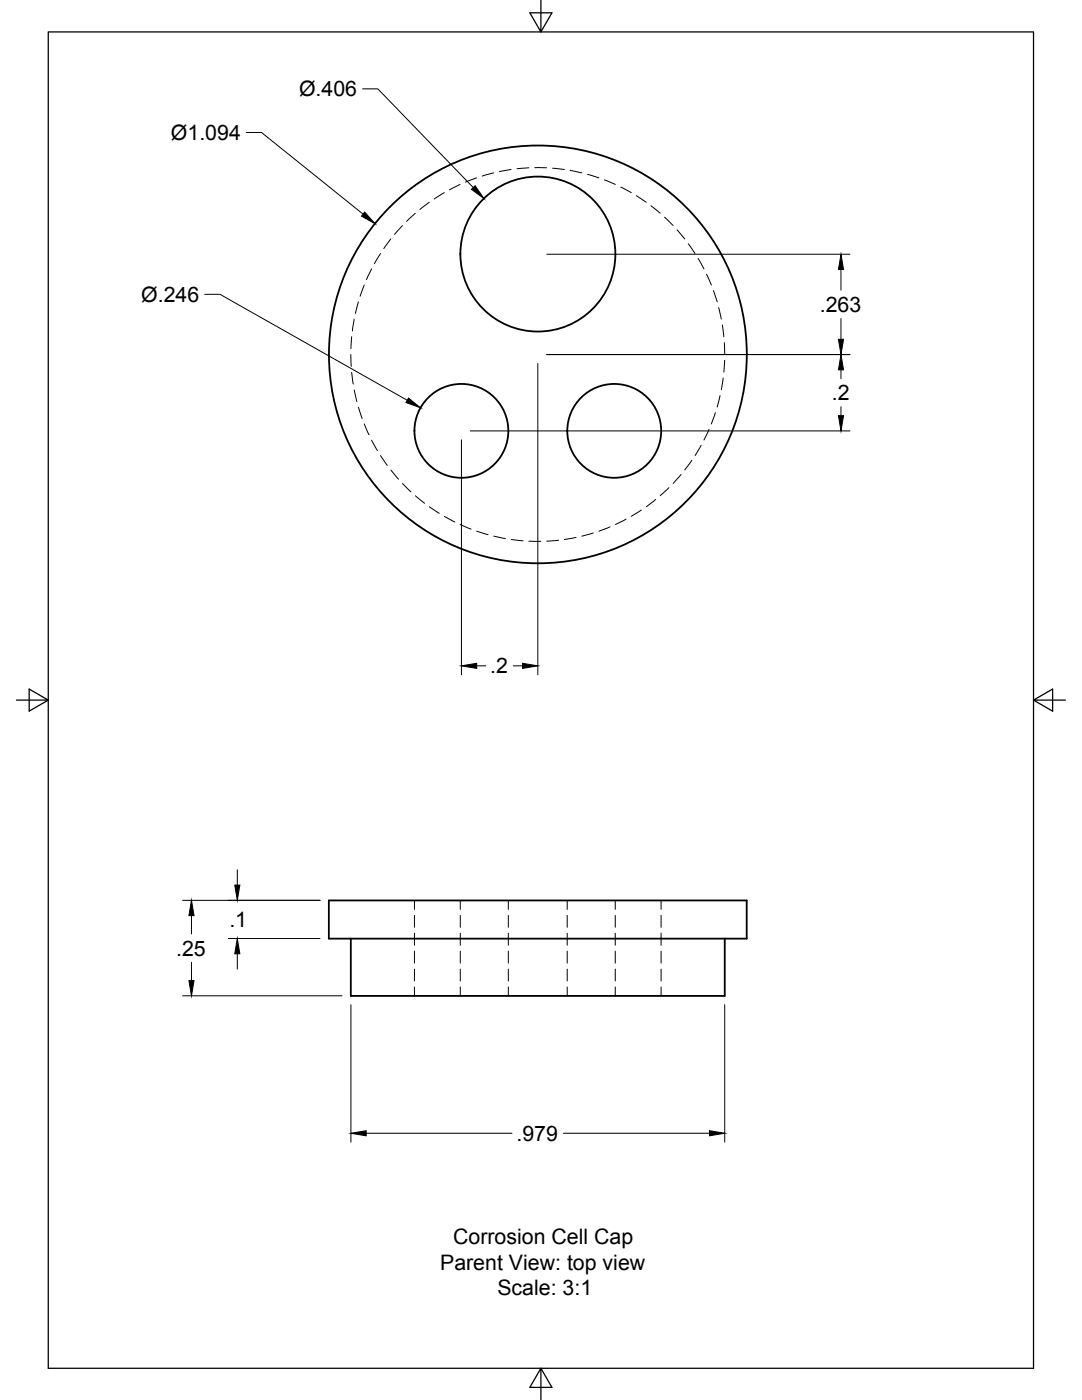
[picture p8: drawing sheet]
<svg xmlns="http://www.w3.org/2000/svg" width="216mm" height="279mm" viewBox="0 0 216 279" stroke-linecap="round" stroke-linejoin="round" font-family="sans-serif">
<!-- layer: Visible -->
<g fill="none" stroke="#000" stroke-width=".36">
<path d="M65.6 179.7h83.4v7.6h-83.4zM70 187.3v11.5h74.6v-11.5"/>
<circle cx="107.3" cy="50.7" r="15.5"/>
<circle cx="107.3" cy="70.7" r="41.7"/>
<circle cx="92.1" cy="86" r="9.4"/>
<circle cx="122.6" cy="86" r="9.4"/>
</g>
<!-- layer: Hidden -->
<g fill="none" stroke="#000" stroke-width=".2">
<path d="M88.6 38.4l-2 1.3M91.8 36.8l-2.1 1.1M95.1 35.5l-2.2 .8M98.5 34.5l-2.3 .6M102 33.8l-2.3 .4M105.5 33.5l-2.3 .2M106.7 33.5h2.4M110.3 33.6l2.3 .2M113.8 34l2.3 .5M117.2 34.8l2.3 .7M120.6 35.9l2.2 .9M123.9 37.3l2.1 1.1"/>
<path d="M127 39.1l1.9 1.3M72.7 56.9l-.8 2.2M74.1 53.7l-1 2.1M75.9 50.6l-1.2 2M78 47.7l-1.4 1.9M80.3 45l-1.6 1.8M82.9 42.6l-1.8 1.6M85.7 40.4l-1.9 1.4M129.9 41.1l1.8 1.4M132.6 43.3l1.7 1.7M135.1 45.9l1.5 1.8M137.3 48.6l1.4 2"/>
<path d="M139.3 51.6l1.2 2.1M141 54.7l.9 2.2M142.3 58l.8 2.2M70 70.8l.1 2.3M70.2 67.2l-.2 2.4M70.2 74.3l.3 2.3M70.7 63.7l-.4 2.3M70.7 77.8l.5 2.3M71.5 60.2l-.6 2.3M143.4 61.4l.5 2.3M143.7 79l-.6 2.2M144.1 64.9l.3 2.3"/>
<path d="M144.3 75.5l-.4 2.3M144.5 68.4l.1 2.3M144.6 71.9l-.2 2.4M71.5 81.3l.8 2.2M72.7 84.6l.9 2.2M74.1 87.9l1.2 2M75.9 90.9l1.4 2M78 93.8l1.5 1.8M80.3 96.5l1.7 1.6M82.9 99l1.8 1.4M130.8 99.7l-1.8 1.4M133.5 97.3l-1.8 1.6"/>
<path d="M135.9 94.7l-1.6 1.8M138 91.9l-1.4 1.9M139.9 88.9l-1.2 2M141.5 85.7l-1 2.1M142.7 82.4l-.8 2.2M85.7 101.2l2 1.2M88.7 103.1l2.1 1.1M91.8 104.7l2.2 .9M95.1 106l2.3 .7M98.5 107l2.3 .5M102 107.7l2.4 .2M105.5 108h2.4"/>
<path d="M111.5 107.8l-2.4 .2M115 107.3l-2.4 .4M118.4 106.4l-2.3 .6M121.7 105.1l-2.2 .9M124.9 103.6l-2.1 1.1M128 101.8l-2 1.2M82.7 179.7v1.8M91.8 179.7v1.8M101.4 179.7v1.8M113.2 179.7v1.8M122.8 179.7v1.8M131.9 179.7v1.8"/>
<path d="M82.7 182.7v2.4M82.7 186.2v2.4M82.7 189.8v2.4M82.7 193.4v2.4M82.7 197v1.8M91.8 182.7v2.4M91.8 186.2v2.4M91.8 189.8v2.4M91.8 193.4v2.4M91.8 197v1.8M101.4 182.7v2.4M101.4 186.2v2.4"/>
<path d="M101.4 189.8v2.4M101.4 193.4v2.4M101.4 197v1.8M113.2 182.7v2.4M113.2 186.2v2.4M113.2 189.8v2.4M113.2 193.4v2.4M113.2 197v1.8M122.8 182.7v2.4M122.8 186.2v2.4M122.8 189.8v2.4M122.8 193.4v2.4"/>
<path d="M122.8 197v1.8M131.9 182.7v2.4M131.9 186.2v2.4M131.9 189.8v2.4M131.9 193.4v2.4M131.9 197v1.8"/>
</g>
<!-- layer: Border -->
<path d="M9.6 6.4h196.6v266.7h-196.6zM107.9 0v6.4l-2.2-3.8h4.4l-2.2 3.8M3.3 139.7h6.3l-3.8-2.2v4.4l3.8-2.2M206.2 139.7l3.8 2.2v-4.4l-3.8 2.2h6.4M107.9 273.1l2.2 3.8h-4.4l2.2-3.8v6.3" fill="none" stroke="#000" stroke-width=".25"/>
<!-- layer: Dimensions -->
<g fill="none" stroke="#000" stroke-width=".2">
<path d="M72.3 17.7h3.1l19 19.7M49.1 26.4h3.1l20.3 16.3M40.9 58.7h3l37.4 21.2M109.1 50.7h60.5M167.8 53.8v4.1M107.3 72.5v62.2M109.1 70.8h60.5M167.8 63.6v4.1M167.8 73.8v1.8M92.1 87.8v46.9M93.9 86h75.7M167.8 81.2v1.8"/>
<path d="M95.1 132.9h1.8M102.4 132.9h1.9M36.4 179.7h27.5M47.3 173.6v3M36.4 198.7h31.8M38.2 182.7v3.7M38.2 192v3.7M45.6 187.3h18.3M47.3 190.4v3M70 200.5v27.4M144.6 200.5v27.4M73.1 226.2h29.1"/>
<path d="M112.4 226.2h29.2"/>
</g>
<g fill="#000" stroke="#000" stroke-width=".2">
<path d="M94.1 37.8l.7-.7 1.8 2.5zM72.8 42.3l2 2.3-2.7-1.5zM167.8 50.7l.5 3.1h-1zM81.5 79.4l2.4 2-2.9-1.1zM167.3 67.7h1l-.5 3.1zM167.8 70.8l.5 3h-1zM167.3 83h1l-.5 3zM92.1 132.9l3-.5v1zM104.3 132.4l3 .5-3 .5zM46.8 176.6h1.1l-.6 3.1zM38.2 179.7l.5 3h-1zM37.7 195.7h1l-.5 3z"/>
<path d="M47.3 187.3l.6 3.1h-1.1zM70 226.2l3.1-.5v1zM141.6 225.7l3 .5-3 .5z"/>
</g>
<g font-size="4.3">
<text x="59.7" y="19.2">Ø.406</text>
<text x="34.1" y="27.9">Ø1.094</text>
<text x="28.2" y="60.2">Ø.246</text>
<text x="163.6" y="62.3">.263</text>
<text x="166" y="79.9">.2</text>
<text x="97.8" y="134.4">.2</text>
<text x="45.8" y="185">.1</text>
<text x="35.1" y="190.7">.25</text>
<text x="103.1" y="227.7">.979</text>
<text x="90.4" y="248.3">Corrosion Cell Cap</text>
<text x="87.8" y="253.4">Parent View: top view</text>
<text x="99.3" y="258.5">Scale: 3:1</text>
</g>
</svg>
